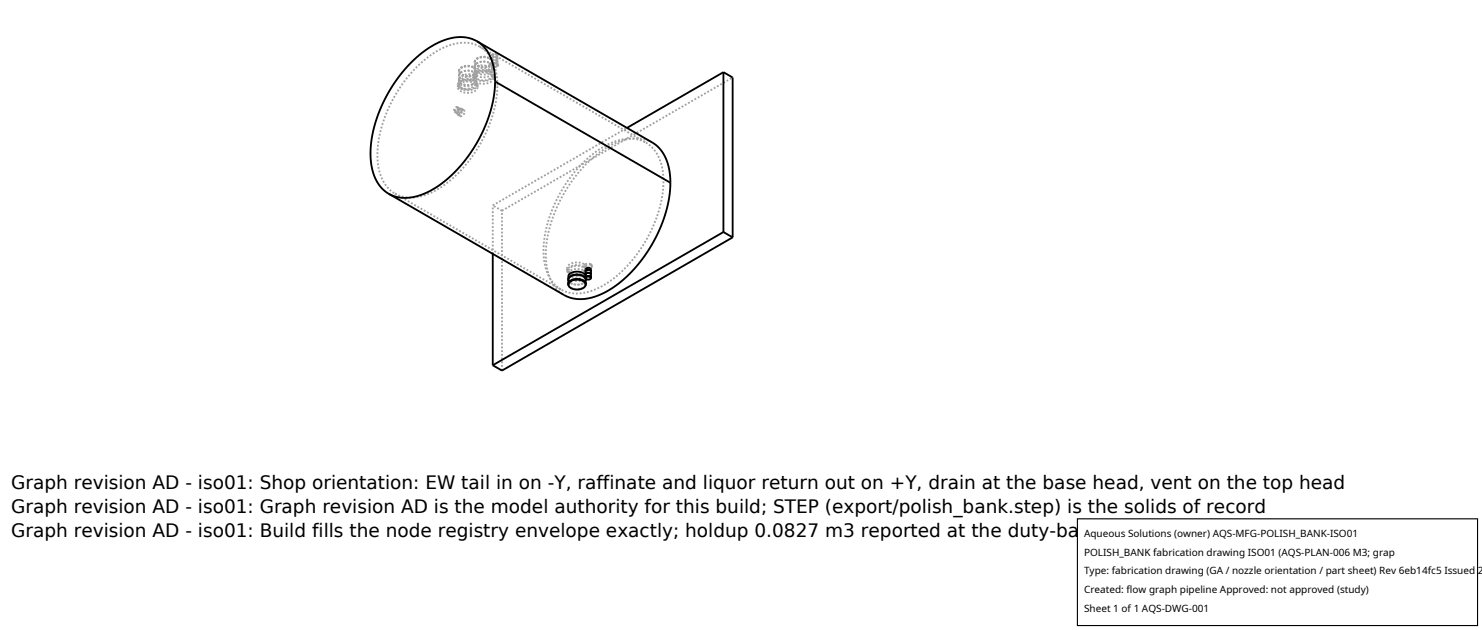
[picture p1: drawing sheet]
<svg xmlns="http://www.w3.org/2000/svg" width="212mm" height="90mm" viewBox="0 0 212 90" stroke-linecap="round" stroke-linejoin="round" font-family="sans-serif">
<g fill="none" stroke="#a0a0a0" stroke-width=".26" stroke-dasharray=".3 .3" stroke-linecap="butt">
<path d="M64.9 16l.3-.2 .2-.3M65.1 16.1l.3-.1 .2-.4M65.1 16.1l.3-.2 .1-.3M65.1 16.1l-.2-.1M65.3 15.3h-.2l-.2 .2-.1 .3 .1 .2M65.4 15.5l-.1-.2M65.4 12.1l.2-.5 .6-.3h.8l.8 .2M65.4 12.5l.2-.5 .6-.3h.8l.8 .2M65.4 12.1v.4M65.4 16.4l.4-.1 .2-.5M65.4 16.4l.3 .2M65.5 15.4h-.2l-.2 .2-.1 .3 .1 .2"/>
<path d="M65.5 15.4l-.2-.1M65.5 16.3l.3-.1 .1-.4M65.5 16.3l-.4-.2M65.5 11.5l.3-.5M65.5 10.8l.2-.4 .6-.3h.8l.6 .2M65.5 10.2l.2-.4 .6-.3h.8l.6 .2M65.5 15.6v-.2M65.5 11.6l.3 .4 .4 .3h.6l.7-.3M65.5 11.6v-.1M65.6 12l.1 .3 .2 .2 .8 .2 .9-.4 .3-.3 .1-.3M65.6 15.6l-.1-.2M65.6 11.5l.2-.5"/>
<path d="M65.6 10.8l.2-.4 .5-.2 .7-.1 .7 .2M65.6 10.2l.2-.4 .5-.3h.7l.7 .2M65.6 10.1l.2-.4 .5-.3h.7l.7 .2M65.6 12.1l.1-.4 .6-.3h.7l.7 .2M65.6 11.5l-.1-.7M65.6 10.8l-.1-.6M65.6 10.1v.1M65.6 12.1v-.1M65.6 12.5l.5 .3M65.6 12.5l-.2-.4M65.7 16.6l.4-.1 .2-.6M65.8 11l-.3 .6"/>
<path d="M65.9 15.6h-.2l-.2 .3-.1 .2 .1 .2M65.9 15.6l-.4-.2M65.9 15.5l-.2 .1-.3 .2-.1 .3 .1 .3M65.9 15.5l.3 .2M65.9 15.8v-.2M66 15.8l-.1-.3M66.1 12.8l-.5-.3M66.2 15.7h-.2l-.3 .3-.1 .3 .1 .3M66.3 15.9l-.1-.2M67.5 12l.4-.3 .1-.4M67.5 12l-.6 .1h-.6l-.5-.3-.2-.3M67.5 12l-.6 .2-.7-.1-.5-.3-.2-.3"/>
<path d="M67.6 10.8l.3-.5 .6-.3h.8l.7 .2M67.6 11.2l.3-.5 .6-.3h.8l.7 .2M67.6 10.8v.4M67.7 10.3l.2 .2 .1 .3M67.7 9.7l.2 .2 .1 .3M67.7 9.6l.2 .2 .1 .3M67.7 11.6l.2 .2 .1 .3M67.7 10.8l-.5-.2h-.5l-.6 .2-.3 .2M67.7 11.1l-.7-.1-.7 .1-.5 .4-.2 .5M67.7 10.3l.3 .2 .1 .3M67.7 9.7l.3 .2 .1 .3M67.8 9.5l.2-.4 .6-.3h.7l.6 .2"/>
<path d="M67.8 8.9l.2-.4 .6-.3h.7l.6 .2M67.8 11.5l.3 .3 .1 .3M67.8 11.9l.3 .2 .1 .4M67.8 10.3l.1 .3 .3 .2 .8 .2 .9-.1 .3-.2 .1-.3M67.8 10l.1 .2 .3 .3 .8 .1 .9-.1 .3-.2 .1-.2M67.8 10v-.5M67.8 9.5l.2-.4 .6-.2 .7-.1 .6 .2M67.8 8.8l.2-.4 .6-.3h.6l.7 .2M67.8 10.8l.2-.4 .5-.3h.8l.6 .2M67.8 9.5v-.6M67.8 8.8v.1M67.8 10.8v-.5"/>
<path d="M68 10.8l-.3 .5-.8 .2-.9-.2-.3-.2-.1-.3M68 10.2l-.1 .2-.2 .3-.8 .2-1-.2-.2-.3-.1-.2M68 10.1l-.1 .3-.2 .2-.9 .2-.9-.2-.2-.2-.1-.3M68 12.1l-.1 .2-.2 .3-.9 .2-.8-.2-.3-.2-.1-.3M68 10.8l.1-.6M68 10.1v.1M68 12.1v-.4M68 11.3l-.1-.3-.2-.2M68 11.3l.1-.5M68 11.7v-.3l-.3-.3M68.1 10.8l-.2 .3-.2 .2-.9 .2-.8-.2-.3-.2-.2-.3M68.1 10.2l-.2 .3-.2 .2-.9 .2-.9-.2-.2-.2-.2-.3"/>
<path d="M68.2 12.1l-.2 .4-.5 .3-.8 .1-.6-.1M68.2 12.5l-.1 .3-.3 .2-1 .3-.5-.1-.5-.2-.3-.2-.1-.3M68.2 12.1v.4M68.5 6.7l-1.2-.5-1.5-.1-1.6 .4-1.7 .7-1.8 1.3-1.6 1.5-1.4 1.7-1.2 1.9-1.1 2.1-.8 2.2-.5 2.2-.2 1.9 .2 1.9 .5 1.6 .8 1.3 1 .8M68.5 6.7l23.7 13.7M69.9 9l.3 .2 .1 .3M69.9 8.4l.3 .2 .1 .3M69.9 8.3l.3 .2 .1 .3M69.9 10.3l.3 .2 .1 .3M69.9 9.6l-.6-.2-.7-.1-.6 .3-.2 .4M69.9 10l-.7-.3h-.7l-.5 .3-.2 .3M70 10.2l.3 .3 .1 .3"/>
<path d="M70 10.6l.3 .2 .1 .4M70.2 9.3l.1 .1M70.2 9.3l.1-.2 .4-.1 .3 .1 .1 .2M70.2 9.7l.4 .2M70.2 8.8l.3-.2 .4 .1M70.2 8.4l.3-.2h.4M70.2 8l.3-.3 .4 .1M70.3 9.5l-.1 .3-.3 .2-.8 .2-.9-.2-.3-.2-.1-.3M70.3 8.9l-.1 .2-.3 .3-.8 .2-.9-.2-.3-.3-.1-.2M70.3 8.8l-.1 .2-.3 .3-.8 .2-.9-.2-.3-.2-.1-.3M70.3 10.8l-.1 .3-.3 .2-.8 .2-.9-.2-.3-.2-.1-.3M70.3 9.5v-.6"/>
<path d="M70.3 8.8v.1M70.3 10.8v-.4M70.3 10.1l-.1-.3-.3-.2M70.3 10.1v-.6M70.3 7.9l.2-.1h.4M70.3 7.9l.2-.2h.4M70.3 9.3l.2-.2h.4M70.3 8.8l.2-.2 .4 .1M70.3 8.4l.2-.2h.4M70.3 10.4l-.1-.2-.3-.2M70.3 9.3l-.1-.5M70.3 8.8l-.1-.4"/>
<path d="M70.3 8.4l-.1-.4M70.3 8.9l-.1 .3-.3 .2-.8 .2-.9-.2-.3-.2-.1-.3M70.3 9.4l.2 .1M70.3 9.4v-.1M70.4 10.8l-.1 .3-.3 .2-.9 .3-1-.2-.3-.3-.2-.3M70.4 11.2l-.1 .3-.3 .2-.9 .3-1-.2-.3-.3-.2-.3M70.4 10.8v.4M70.5 9.5l.2 .1M70.6 9.9l-.4-.2M70.6 9.9h-.3l-.1-.2M70.7 9.6l.3-.1 .1-.1M70.9 9.1l.1 .2"/>
<path d="M70.9 8.7l.1 .1M70.9 8.2l.1 .2M70.9 7.8l.1 .1M70.9 7.7l.1 .2M70.9 8.7l.2 .1M70.9 8.2l.2 .2M70.9 7.8l.2 .2M71 9.3l-.1 .2h-.4M71 8.8l-.3 .2h-.3l-.1-.2M71 8.4l-.3 .2-.3-.1-.1-.1M71 7.9l-.1 .2-.2 .1-.3-.1-.1-.2M71 7.9l-.3 .2-.3-.1-.1-.1"/>
<path d="M71 9.3l.1-.5M71 8.8l.1-.4M71 8.4l.1-.4M71 12.2l-.1-1.8-.5-1.6-.8-1.2-1.1-.9M71.1 8.8l-.4 .3-.3-.1-.2-.2M71.1 8.4l-.2 .2h-.2h-.3l-.2-.2M71.1 8l-.2 .1-.2 .1-.3-.1-.2-.1M71.1 9.4l-.1-.1-.4-.2h-.3l-.1 .2M71.1 9.3l-.1 .2-.3 .1M71.1 9.3v.1M56.4 27.6l1 .4 1.1 .2 1.2-.1 1.1-.3 1.2-.5 1.3-.8 1.4-1.1 1.1-1 1.1-1.3 1-1.5 .9-1.4 .8-1.7 .7-1.7 .4-1.6 .2-1.4 .1-1.6M56.4 27.6l23.7 13.7"/>
<path d="M70.4 36.2v-6.9M70.4 29.3l19.1-11M71.7 30.1l-1.3-.8M71.7 30.1l32.9-19M81 38.7l.1 .3 .3 .2 1 .3 1-.3 .3-.2 .1-.3M81 38.3l.1 .3 .3 .2 1 .3 1-.3 .3-.2 .1-.3M81 38.7v-.4M81.2 39l.2-.3 .6-.3h.7l.6 .2M81.2 39.9l.1 .3 .2 .2 .9 .2 .9-.2 .2-.2 .1-.3M81.2 38.6l.1 .3 .2 .2 .9 .3 .9-.2 .2-.3 .1-.3M81.2 38.6v.4M83.3 38.2l-.7-.2h-.7l-.5 .3-.2 .3"/>
<path d="M83.3 38.6l.3 .2 .1 .3M83.4 38.1l-.7-.2h-.8l-.7 .3-.2 .5M83.4 37.7l-.7-.2h-.8l-.7 .3-.2 .5M83.5 38.1l.2 .3h.3l.4-.1 .1-.2M83.5 37.9l.2 .2 .3 .1 .4-.1 .1-.2M83.5 38.1v-.2M83.6 38.6l-.1-.2-.2-.2M83.6 38.6l.1 .5M83.6 39.4v.1M83.6 39.5v.2l-.3 .3-.8 .1-1-.2-.2-.2-.1-.3M83.6 38.8l.4 .2 .4-.2M83.6 39.3l.4 .1 .4-.1"/>
<path d="M83.6 39.5l.1 .3M83.7 38.7v.2l.3 .1 .3-.1 .1-.2M83.7 39.2v.1l.3 .1 .3-.1 .1-.1M83.7 39.6l.1 .2 .2 .1 .3-.1 .1-.2M83.7 39.7l.3 .2 .4-.2M83.7 39.1l-.1 .3-.3 .2-.8 .2-.9-.3-.3-.2-.1-.3M83.8 38.7l-.1-.4-.3-.2M83.8 38.3l-.1-.3-.3-.3M83.8 38.7v-.4M84.4 37.8h-.6l-.3 .3M84.4 37.7h-.5l-.4 .2M84.4 38.4l-.1 .2-.3 .1h-.3l-.1-.2"/>
<path d="M84.5 38.1l-.1-.3M84.5 37.9l-.1-.2M84.5 38.1v-.2M92.2 20.4l1.1 .8 .8 1.3 .5 1.6 .2 1.8M93.1 20.3l-1.3-.5h-1.6l-1.6 .4-1.7 .8-1.7 1.1-1.8 1.6-1.6 2-1.3 2-1.1 2.2-.8 2.2-.5 2.3-.1 2 .1 1.9 .5 1.6 .9 1.4 1.1 .8M94.8 25.9l-.1 1.6-.3 1.5-.4 1.6-.7 1.6-.8 1.7-.9 1.5-1 1.4-1.2 1.3-1.2 1.2-1.2 1-1.3 .7-1.2 .5-1.2 .3-1.2 .1-1-.2-1-.4M71.7 52.9v-22.8M80.1 41.3l-1-.9-.8-1.2-.5-1.5-.2-1.8 .2-2.1 .5-2.2 .8-2.3 1-1.9 1.4-2.1 1.4-1.7 1.6-1.5 1.7-1.1 1.7-.8 1.6-.4 1.5 .1 1.2 .5M81.2 40.1l.4 .4 .8 .2 .8-.2 .4-.4M81.2 40.6l.1 .2 .2 .3 .9 .2 .8-.2 .3-.3 .1-.2M81.2 40.8l.5 .4 .7 .1 .7-.1 .5-.4"/>
</g>
<g fill="none" stroke="#000" stroke-width=".26">
<path d="M68.1 5.9l25.4 14.7 1 .9 .7 1.3 .4 1.6 .1 1.7M68.1 5.9l1.1 .9 .8 1.3 .5 1.6 .2 1.9M68.1 5.9l-1.3-.5-1.5-.1-1.7 .4-1.7 .8-1.7 1.1-1.6 1.5-1.6 1.8-1.4 2.1-1.1 2.2-.9 2.2-.5 2.2-.2 2.2 .2 2 .5 1.6 .8 1.4 1.1 .9M70.7 11.6l-.1 1.6-.3 1.7-.4 1.6-.7 1.7-.7 1.5-1 1.6-1 1.6-1.2 1.4-1.3 1.2-1.3 1-1.3 .8-1.2 .5-1.3 .4-1.2 .1-1.1-.2-1.1-.4M70.7 11.6l25 14.5M103.3 10.3l-13.8 8M103.3 10.3v22.8M103.3 10.3l1.3 .8v22.8M70.4 36.2v16M81.2 39.9v-.2l.3-.3 .9-.2 .9 .2 .3 .2 .1 .3M81.2 39.9v.2M83.6 38.7l.1-.3 .3-.2 .4 .2v.3"/>
<path d="M83.6 38.7l.1-.1 .3-.1 .3 .1 .1 .1M83.6 38.7v.1M83.6 39.6l.2-.1 .2-.1 .3 .1 .1 .1M83.6 39.6l.1 .3M83.6 39.4l-.1-.3-.4-.2-1.1-.1-.7 .4-.1 .7M83.7 39.2l.2-.2 .4 .1 .1 .5M83.7 39.7v-.2l.3-.1 .3 .1 .1 .2M83.7 39.7v-.1l.3-.1 .3 .1 .1 .1M83.7 39.7l.1 .2h.2h.3l.1-.2M83.7 39.9l-.1 .2M84.4 38.7v.1M84.4 39.2l-.1-.6-.2-.1-.3 .1-.1 .1-.1 .9"/>
<path d="M84.4 39.2l-.1-.2h-.4l-.2 .1-.1 .2M84.4 39.2v.1M84.4 39.6v.1M95.7 26.1v1.3l-.3 1.5-.8 2.9-1.3 2.7-1.7 2.7-2 2.2-2.2 1.8-2.2 1.1-1.2 .3-.9 .1-1.3-.1-1.2-.4-25.1-14.5M103.3 33.1l1.3 .8M103.3 33.1l-32.9 19.1M104.6 33.9l-32.9 19-1.3-.7M81.2 40.5v-.6l.1-.3 .4-.3 .7-.1 .6 .1 .5 .3 .1 .2 .1 .7M81.2 40.5v-.2l.3-.2 .9-.3 .9 .2 .3 .3 .1 .2M81.2 40.5v.3M81.2 40.6l.1-.3 .2-.2 .9-.2 .9 .2 .3 .3v.2M81.2 40.6l.1-.2 .3-.3 .8-.2 .9 .2 .2 .3 .1 .2"/>
<path d="M81.2 40.6l.1 .3 .2 .2 .9 .2 .9-.1 .2-.3 .1-.3M83.7 40.5l-.1 .3"/>
</g>
<path d="M153.9 74.1h57.1v15.2h-57.1z" fill="#fff" stroke="#000" stroke-width=".16"/>
<g font-size="2.6">
<text x="1.6" y="69.8">Graph revision AD - iso01: Shop orientation: EW tail in on -Y, raffinate and liquor return out on +Y, drain at the base head, vent on the top head</text>
<text x="1.6" y="73.3">Graph revision AD - iso01: Graph revision AD is the model authority for this build; STEP (export/polish_bank.step) is the solids of record</text>
<text x="1.6" y="76.7">Graph revision AD - iso01: Build fills the node registry envelope exactly; holdup 0.0827 m3 reported at the duty-basis level, no new residence claim (A-VES)</text>
</g>
<g font-size="1.4">
<text x="154.8" y="76.6">Aqueous Solutions (owner) AQS-MFG-POLISH_BANK-ISO01</text>
<text x="154.8" y="79.3">POLISH_BANK fabrication drawing ISO01 (AQS-PLAN-006 M3; grap</text>
<text x="154.8" y="82">Type: fabrication drawing (GA / nozzle orientation / part sheet) Rev 6eb14fc5 Issued 2</text>
<text x="154.8" y="84.7">Created: flow graph pipeline Approved: not approved (study)</text>
<text x="154.8" y="87.4">Sheet 1 of 1 AQS-DWG-001</text>
</g>
</svg>
